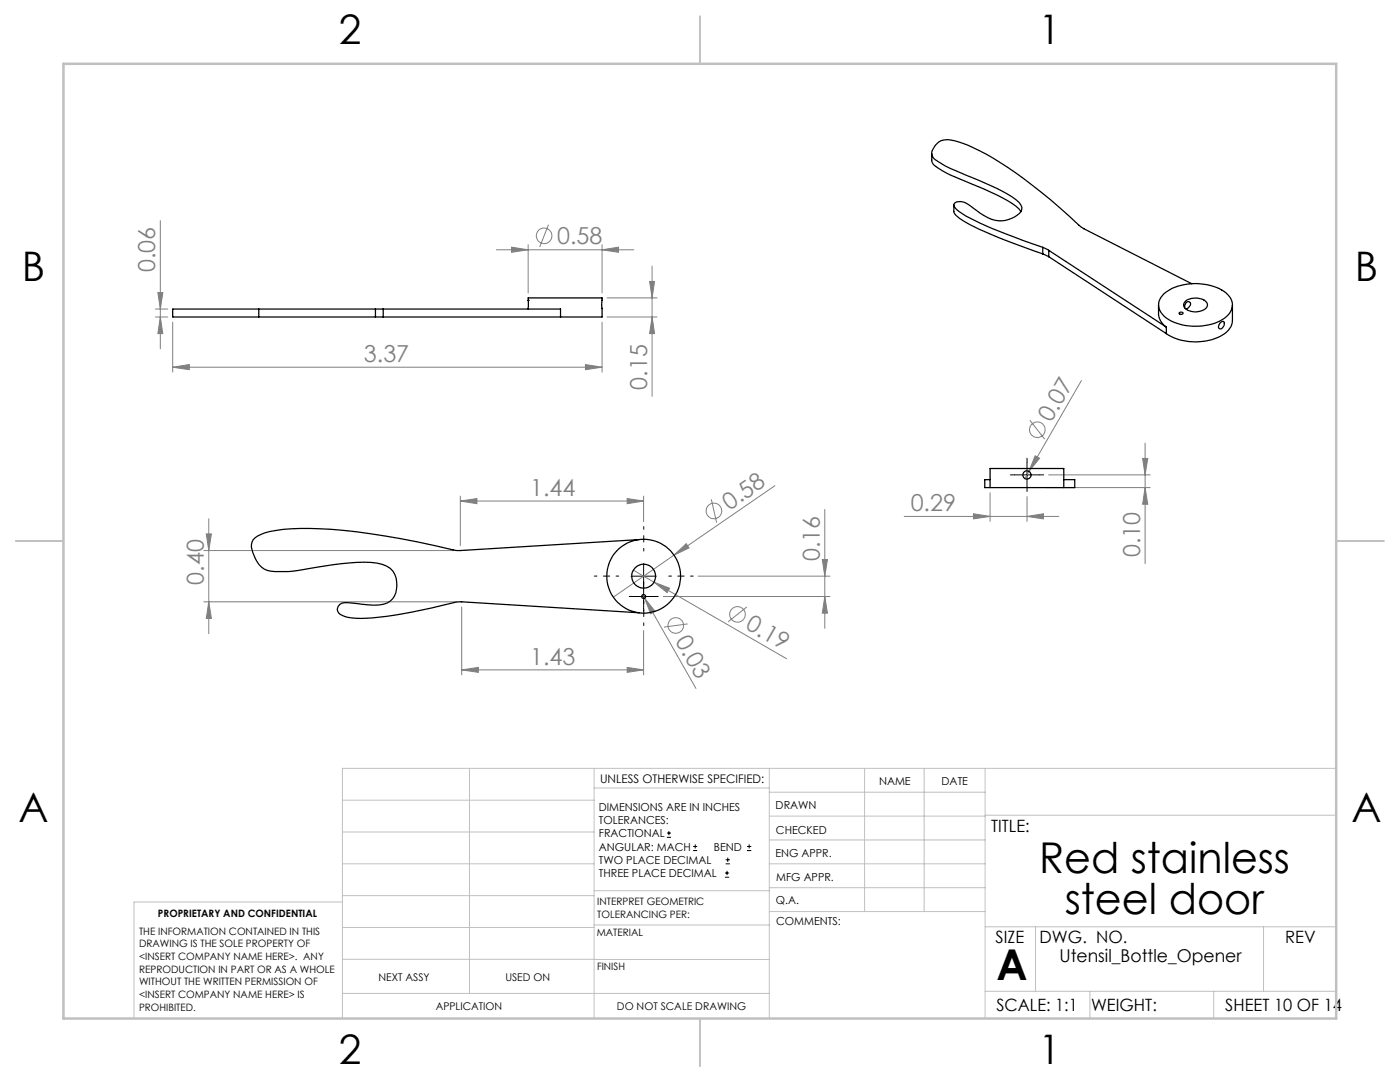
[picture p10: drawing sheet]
<svg xmlns="http://www.w3.org/2000/svg" width="279mm" height="216mm" viewBox="0 0 279 216" stroke-linecap="round" stroke-linejoin="round" font-family="sans-serif">
<g fill="none" stroke="#808080" stroke-width=".2">
<path d="M31.5 58.4h1l-.5 3.3zM32 44v25.6M99.1 49.8h27.4M102.1 49.3l3.3 .5-3.3 .5zM105.4 48.8v9.7M109.5 44.8l-1.8 4.5M120.2 49.8l3.2-.5v1zM120.2 48.8v9.7M121.1 59.4h10M129.6 56.2h1l-.5 3.2zM130.1 53.1v26M31 63.3h2.5"/>
<path d="M31 61.7h2.5M32 63.3l.5 3.3h-1zM34.5 73.3l3.3-.6v1.1zM34.5 64.3v10M34.5 73.3h85.7M116.8 72.7l3.4 .6-3.4 .5zM120.2 64.3v10M121.1 63.3h10M130.1 63.3l.5 3.3h-1zM215.8 75.9l-10.4 18.2M91.9 100l3.3-.5v1zM91.9 99v9.9"/>
<path d="M91.9 100h36.5M125.2 99.5l3.2 .5-3.2 .5zM128.4 99v5.1M142 99.6l1 4.7M154.7 96.9l-20.2 13.9M197.6 98.3v5.7M205 99.1v4.9M205.4 94.1l-.9 1.4M205.5 83.9l3 3.7M206.6 90.9l.9 .5-2.1 2.7zM208.7 97.3h20.9M209.3 94.8h20.3"/>
<path d="M228 91.5h1.1l-.6 3.3zM228.5 97.3l.6 3.3h-1.1zM228.5 88.4v24.1M40.7 109.9h50.2M41.2 106.5h1l-.5 3.4zM41.7 103.5v22.9M126.4 113.8l4.1 2.4M128.3 118.7l.4 .7M128.7 119.4l2 2.6-.8 .5zM128.7 119.4l10.2 18M130.5 116.2l3.1 1.2-.5 .9zM130.5 116.2l26.5 15.2"/>
<path d="M132.4 119h33.2M134.5 110.8l2.4-2.3 .6 .8zM134.5 110.8l-12.1 8.4M139.3 115h26.3M164.1 111.7h1l-.5 3.3zM164.6 119l.5 3.3h-1zM164.6 101.6v23.8M180.4 103h30.9M194.3 102.5l3.3 .5-3.3 .5zM205 103l3.2-.5v1zM40.7 120.1h50.5M41.7 120.1l.5 3.3h-1z"/>
<path d="M92.1 133.7l3.4-.5v1zM92.1 121.1v13.6M92.1 133.7h36.3M125.2 133.2l3.2 .5-3.2 .5zM128.4 125.8v8.9M137.2 124.5l-4.7 .6M149 121.1l-3.7 3"/>
<circle cx="108.6" cy="47.1" r="1.55"/>
<circle cx="207" cy="85.7" r="1.55"/>
<circle cx="142.5" cy="102" r="1.55"/>
<circle cx="134.9" cy="124.8" r="1.55"/>
<circle cx="147.2" cy="122.6" r="1.56"/>
</g>
<g fill="none" stroke="#000" stroke-width=".2">
<path d="M202.5 94.8h4.9M205 92.3v5M125.9 115h5.1M125.9 119h5.1M128.4 112.5v9M133.1 167.1h.8M133.1 166.2h.8M133.5 165.8v.9M138.3 169.7h.8M138.3 168.9h.8M138.7 168.5v.8M144.7 175h.8"/>
<path d="M144.7 174.2h.8M144.8 172.4h.9M144.8 171.6h.9M145.1 173.8v.8M145.2 171.1v.9M149.1 169.7h.8M149.1 168.9h.8M149.5 168.5v.8"/>
</g>
<path d="M202.5 94.8h-.9M205 92.3v-.9M205 97.3v.8M207.5 94.8h.8M126 119h-.4M128.5 116.5v-.4M131 119h.4M128.5 121.5v.4" fill="none" stroke="#000" stroke-width=".2" stroke-dasharray="15.2 1.3 1.3 1.3"/>
<path d="M123.5 115h-4.9M128.5 110v-4.9M128.5 120v4.8M133.5 115h4.8" fill="none" stroke="#000" stroke-width=".2" stroke-dasharray="15.2 1.3 1.3 1.3" stroke-dashoffset="14.7"/>
<g fill="none" stroke="#c0c0c0" stroke-width=".2">
<path d="M68.3 159.7h50.3M93.7 153.3v44.9M118.6 153.3v49.9M118.6 157.2h34.9M153.5 153.3v49.9M153.5 158.1h43.1M172.5 153.3v28.6M184.4 153.3v28.6M196.6 153.3v49.9M266.7 153.3h-198.4v49.9M68.3 178.7h50.3M68.3 172.4h50.3"/>
<path d="M68.3 166h50.3M68.3 180h-41.6v23.2M118.6 177.7h35M153.5 167.6h43.1M153.5 162.8h43.1M153.5 172.4h43.1M153.5 177.1h43.1M196.6 162.7h70.1M68.3 198.2h85.2M68.3 191.4l85.2 .1M68.3 185.1h50.3M118.6 184.6h35"/>
<path d="M153.6 181.9h43M196.6 197.8h70.1M196.6 184.9h70.1M206.7 184.9v12.9M217.5 197.8v5.4M242.2 197.8v5.4M252.2 184.9v12.9"/>
</g>
<path d="M139.7 3.2v9.5M3.1 107.9h9.6M266.7 107.9h9.5M139.7 203.2v9.6" fill="none" stroke="#c0c0c0" stroke-width=".25"/>
<path d="M12.7 12.7h254v190.5h-254z" fill="none" stroke="#c0c0c0" stroke-width=".5"/>
<g fill="#808080">
<path d="M134.5 110.8l2.4-2.3 .6 .8z"/>
<path d="M206.6 90.9l.9 .5-2.1 2.7z"/>
<path d="M128.7 119.4l2 2.6-.8 .5z"/>
<path d="M130.5 116.2l3.1 1.2-.5 .9z"/>
<path d="M120.2 49.8l3.2-.5v1zM102.1 49.3l3.3 .5-3.3 .5zM205 103l3.2-.5v1zM194.3 102.5l3.3 .5-3.3 .5z"/>
<path d="M34.5 73.3l3.3-.6v1.1zM116.8 72.7l3.4 .6-3.4 .5zM92.1 133.7l3.4-.5v1zM125.2 133.2l3.2 .5-3.2 .5zM91.9 100l3.3-.5v1zM125.2 99.5l3.2 .5-3.2 .5z"/>
<path d="M164.6 119l.5 3.3h-1zM164.1 111.7h1l-.5 3.3zM41.7 120.1l.5 3.3h-1zM41.2 106.5h1l-.5 3.4z"/>
<path d="M129.6 56.2h1l-.5 3.2zM130.1 63.3l.5 3.3h-1zM31.5 58.4h1l-.5 3.3zM32 63.3l.5 3.3h-1zM228 91.5h1.1l-.6 3.3zM228.5 97.3l.6 3.3h-1.1z"/>
</g>
<g fill="none" stroke="#000" stroke-width=".25">
<path d="M185.9 30.7a2.26 2.26 0 0 0 1.3 2.8 23.5 23.5 0 0 0 5.5 2.7 54 54 0 0 1 10.1 5l.9 1M105.4 59.9v-.5h14.8v3.9h-8.3M105.4 59.9h.1M105.4 59.9v1.8M190.4 40.9v1.4l.1 .3a13.5 13.5 0 0 0 4.9 3.2 144.5 144.5 0 0 0 12.7 4.9M208.1 49.4l1.2 .6M208.1 49.4a106.1 106.1 0 0 1-15.4-6.4l-1.6-1.1a1.19 1.19 0 0 1-.6-1.3 2.53 2.53 0 0 1 3.2 .5 11.7 11.7 0 0 0 5.7 3 5.7 5.7 0 0 0 4.3-1.8 1.39 1.39 0 0 0-.3-1.9 29.7 29.7 0 0 0-8.1-4.5l-1.3-.5a29.3 29.3 0 0 1-7.4-3.6 1.68 1.68 0 0 1-.1-2.6 3.1 3.1 0 0 1 4-1.1 41 41 0 0 1 12.2 6.4 185.7 185.7 0 0 1 13.2 10.9l21.9 11.2M208.1 50.7l1.2 .5M208.1 49.4v1.3M209.3 50l23.5 15.3M209.3 50v1.2M209.3 51.2l23.5 15.4"/>
<path d="M232.2 58.7a10.8 10.8 0 0 1 10-1.6 4.8 4.8 0 0 1 3.8 3.5 3.7 3.7 0 0 1-2.6 3.5 11.3 11.3 0 0 1-10.7-.7 2.91 2.91 0 0 1-.5-4.7zM34.5 61.7v1.6M34.5 61.7h17.1M34.5 63.3h17.1M74.9 61.7h-23.3v1.6h23.3M74.9 63.3h1.6M74.9 61.7h1.6M74.9 61.7v1.6M76.5 61.7h35.4v1.6M76.5 61.7v1.6M76.5 63.3h35.4M231.2 60.9v1.8a3.4 3.4 0 0 0 1.6 2.6"/>
<path d="M232.8 65.3v1.3M235.3 62.4a.42 .42 0 0 1 .5-.1 .42 .42 0 0 1 .3 .3 .4 .4 0 0 1-.5 .2 .4 .4 0 0 1-.3-.4zM236.4 61.4a.83 .83 0 0 1 .2-.9 .83 .83 0 0 1 .8-.2 .95 .95 0 0 1-.7 1.4M236.6 60.1a3.3 3.3 0 0 1 4.3 .3 1.16 1.16 0 0 1-1 1.6 3 3 0 0 1-3.6-.9l-.1-.4zM243.5 64.5l.1-.1a.42 .42 0 0 1 .6-.3 .42 .42 0 0 1 .1 .7l-.1 .4a.52 .52 0 0 1-.5 .4 .52 .52 0 0 1-.5-.3zM246 60.9v3.1a4 4 0 0 1-3 3.3 11.4 11.4 0 0 1-10.2-.7M197.6 93.5h14.7v3.8h-14.7zM197.6 95.7h-1.1v1.6h1M212.3 95.7h2.2v1.6h-2.1M127.6 107.7l-36.7 2.1a155.1 155.1 0 0 0-27-4.3l-4-.1a22.9 22.9 0 0 0-7.8 1.2 2.45 2.45 0 0 0-1.7 3.6 4.7 4.7 0 0 0 4.4 3.9 24.7 24.7 0 0 0 7.3-.7 58 58 0 0 1 11.9-1.2 6.1 6.1 0 0 1 4.4 1.8 4.9 4.9 0 0 1-.5 5.9 5.9 5.9 0 0 1-4.5 .8l-3.1-.4a2.58 2.58 0 0 0-2.8 .7 1.24 1.24 0 0 0 .8 1.8 14.7 14.7 0 0 0 7.3 .4 166.6 166.6 0 0 0 16-3.1l36 2.2"/>
<circle cx="204.9" cy="94.8" r=".83"/>
<circle cx="128.4" cy="115" r="7.4"/>
<circle cx="128.5" cy="119" r=".4"/>
<circle cx="128.5" cy="115" r="2.39"/>
</g>
<g font-size="8.5">
<text x="207.4" y="174.2">Red stainless</text>
<text x="212.5" y="182.3">steel door</text>
<text x="198.9" y="195.5">A</text>
</g>
<g font-size="8.1">
<text x="67.6" y="8.9">2</text>
<text x="207.3" y="8.9">1</text>
<text x="4.4" y="56.2">B</text>
<text x="270.4" y="56.2">B</text>
<text x="3.7" y="164.1">A</text>
<text x="269.7" y="164.1">A</text>
<text x="67.6" y="212.4">2</text>
<text x="207.3" y="212.4">1</text>
</g>
<g font-size="4.7" fill="#808080">
<text x="111.2" y="48.7">0.58</text>
<text x="31" y="54.3" transform="rotate(-90 31 54.3)">0.06</text>
<text x="72.6" y="72.2">3.37</text>
<text x="129.1" y="77.8" transform="rotate(-90 129.1 77.8)">0.15</text>
<text x="209.8" y="84.4" transform="rotate(-60 209.8 84.4)">0.07</text>
<text x="105.8" y="99">1.44</text>
<text x="145.6" y="101.9" transform="rotate(-35 145.6 101.9)">0.58</text>
<text x="181.7" y="102">0.29</text>
<text x="163.6" y="111.9" transform="rotate(-90 163.6 111.9)">0.16</text>
<text x="227.5" y="111.2" transform="rotate(-90 227.5 111.2)">0.10</text>
<text x="40.7" y="116.7" transform="rotate(-90 40.7 116.7)">0.40</text>
<text x="148.6" y="125.3" transform="rotate(30 148.6 125.3)">0.19</text>
<text x="134.7" y="127.9" transform="rotate(60 134.7 127.9)">0.03</text>
<text x="105.8" y="132.6">1.43</text>
</g>
<text font-size="3.5" x="211.4" y="191.9">Utensil_Bottle_Opener</text>
<g font-size="3.4">
<text x="197.8" y="166">TITLE:</text>
<text x="198.7" y="188.1">SIZE</text>
<text x="207.5" y="188.1">DWG. NO.</text>
<text x="256.5" y="188.2">REV</text>
<text x="198.8" y="201.7">SCALE: 1:1</text>
<text x="217.7" y="201.8">WEIGHT:</text>
<text x="244.5" y="201.7">SHEET 10 OF 14</text>
</g>
<text font-size="2.4" x="119.8" y="156.2">UNLESS OTHERWISE SPECIFIED:</text>
<g font-size="2.2">
<text x="119.5" y="161.8">DIMENSIONS ARE IN INCHES</text>
<text x="154.8" y="161.4">DRAWN</text>
<text x="175.4" y="156.6">NAME</text>
<text x="187.9" y="156.7">DATE</text>
<text x="119.5" y="164.4">TOLERANCES:</text>
<text x="119.5" y="167.1">FRACTIONAL</text>
<text x="154.9" y="166.3">CHECKED</text>
<text x="119.5" y="169.7">ANGULAR: MACH</text>
<text x="119.5" y="172.4">TWO PLACE DECIMAL</text>
<text x="142.5" y="169.7">BEND</text>
<text x="154.8" y="171">ENG APPR.</text>
<text x="119.5" y="175">THREE PLACE DECIMAL</text>
<text x="154.9" y="175.7">MFG APPR.</text>
<text x="154.9" y="180.4">Q.A.</text>
<text x="154.9" y="184.6">COMMENTS:</text>
</g>
<g font-size="2.1">
<text x="75.5" y="195.7">NEXT ASSY</text>
<text x="100.9" y="195.7">USED ON</text>
<text x="86.9" y="201.5">APPLICATION</text>
<text x="123.1" y="201.6">DO NOT SCALE DRAWING</text>
</g>
<g font-size="2">
<text x="31.5" y="182.9">PROPRIETARY AND CONFIDENTIAL</text>
<text x="119.2" y="180.6">INTERPRET GEOMETRIC</text>
<text x="119.2" y="183.1">TOLERANCING PER:</text>
<text x="27.8" y="186.5">THE INFORMATION CONTAINED IN THIS</text>
<text x="27.8" y="189">DRAWING IS THE SOLE PROPERTY OF</text>
<text x="27.8" y="191.6">&lt;INSERT COMPANY NAME HERE&gt;. ANY</text>
<text x="119.1" y="186.7">MATERIAL</text>
<text x="27.8" y="194.1">REPRODUCTION IN PART OR AS A WHOLE</text>
<text x="27.8" y="196.6">WITHOUT THE WRITTEN PERMISSION OF</text>
<text x="119.1" y="193.5">FINISH</text>
<text x="27.8" y="199.1">&lt;INSERT COMPANY NAME HERE&gt; IS</text>
<text x="27.8" y="201.7">PROHIBITED.</text>
</g>
</svg>
